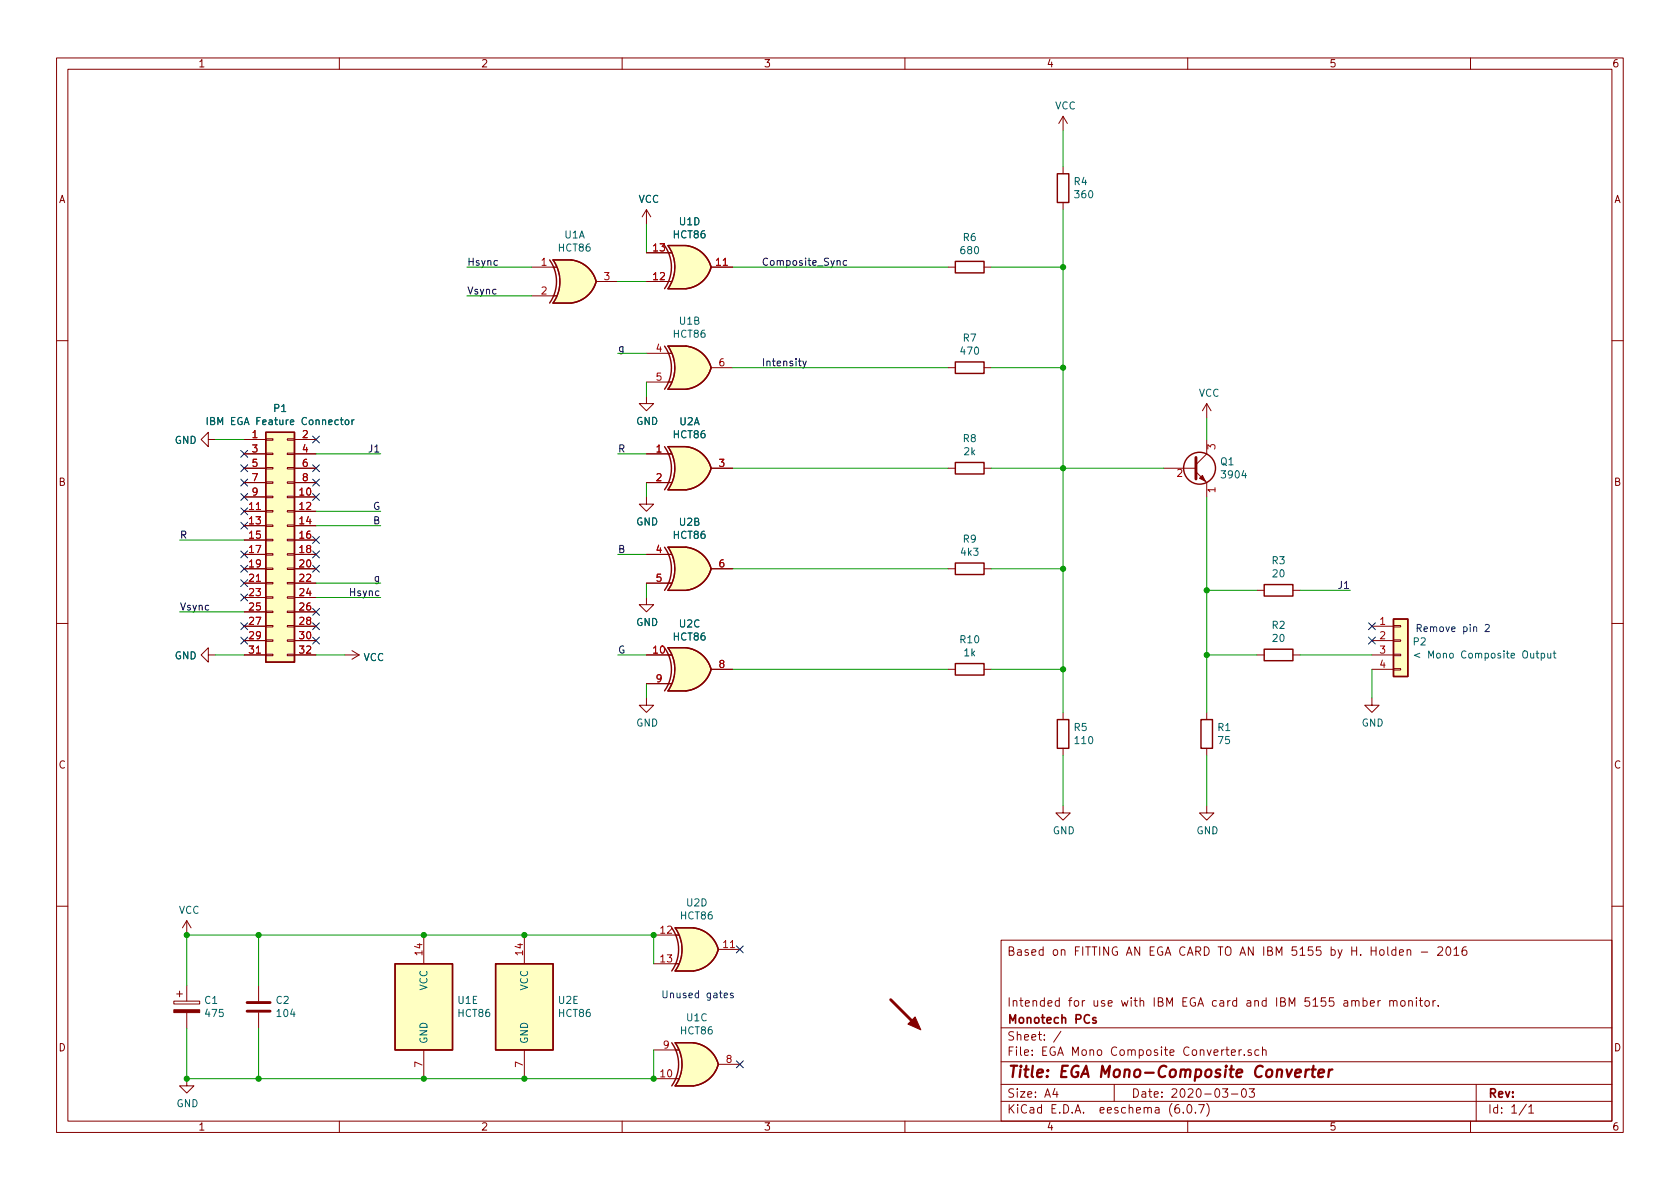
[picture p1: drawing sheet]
EESchema Schematic File Version 4
EELAYER 30 0
EELAYER END
$Descr A4 11693 8268
encoding utf-8
Sheet 1 1
Title "EGA Mono-Composite Converter"
Date "2020-03-03"
Rev ""
Comp "Monotech PCs"
Comment1 "Intended for use with IBM EGA card and IBM 5155 amber monitor."
Comment2 ""
Comment3 ""
Comment4 "Based on FITTING AN EGA CARD TO AN IBM 5155 by H. Holden - 2016"
$EndDescr
$Comp
L 74xx:74LS86 U1
U 1 1
P 4000 1950
F 0 "U1" H 4000 2275 50  0000 C CNN
F 1 "HCT86" H 4000 2184 50  0000 C CNN
F 2 "Custom KiCad Library:DIP-14_W7.62mm" H 4000 1950 50  0001 C CNN
F 3 "74xx/HCT86.pdf" H 4000 1950 50  0001 C CNN
	1    4000 1950
	1    0    0    -1  
$EndComp
$Comp
L 74xx:74LS86 U1
U 4 1
P 4800 1850
F 0 "U1" H 4800 1533 50  0000 C CNN
F 1 "HCT86" H 4800 1624 50  0000 C CNN
F 2 "Custom KiCad Library:DIP-14_W7.62mm" H 4800 1850 50  0001 C CNN
F 3 "74xx/HCT86.pdf" H 4800 1850 50  0001 C CNN
	4    4800 1850
	1    0    0    1   
$EndComp
$Comp
L 74xx:74LS86 U1
U 5 1
P 2950 7000
F 0 "U1" H 3180 7046 50  0000 L CNN
F 1 "HCT86" H 3180 6955 50  0000 L CNN
F 2 "Custom KiCad Library:DIP-14_W7.62mm" H 2950 7000 50  0001 C CNN
F 3 "74xx/HCT86.pdf" H 2950 7000 50  0001 C CNN
	5    2950 7000
	1    0    0    -1  
$EndComp
$Comp
L Transistor_BJT:2N3904 Q1
U 1 1
P 8300 3250
F 0 "Q1" H 8490 3296 50  0000 L CNN
F 1 "3904" H 8490 3205 50  0000 L CNN
F 2 "Package_TO_SOT_THT:TO-92_Inline_Wide" H 8500 3175 50  0001 L CIN
F 3 "https://www.fairchildsemi.com/datasheets/2N/2N3904.pdf" H 8300 3250 50  0001 L CNN
	1    8300 3250
	1    0    0    -1  
$EndComp
$Comp
L Connector_Generic:Conn_01x04 P2
U 1 1
P 9750 4450
F 0 "P2" H 9830 4442 50  0000 L CNN
F 1 "< Mono Composite Output" H 9830 4351 50  0000 L CNN
F 2 "Connector_PinHeader_2.54mm:PinHeader_1x04_P2.54mm_Horizontal" H 9750 4450 50  0001 C CNN
F 3 "~" H 9750 4450 50  0001 C CNN
	1    9750 4450
	1    0    0    -1  
$EndComp
$Comp
L Device:CP C1
U 1 1
P 1300 7000
F 0 "C1" H 1418 7046 50  0000 L CNN
F 1 "475" H 1418 6955 50  0000 L CNN
F 2 "Custom KiCad Library:C_Disc_D4.3mm_W1.9mm_P5.00mm" H 1338 6850 50  0001 C CNN
F 3 "~" H 1300 7000 50  0001 C CNN
	1    1300 7000
	1    0    0    -1  
$EndComp
$Comp
L Device:C C2
U 1 1
P 1800 7000
F 0 "C2" H 1915 7046 50  0000 L CNN
F 1 "104" H 1915 6955 50  0000 L CNN
F 2 "Custom KiCad Library:C_Axial_L3.8mm_D2.6mm_P7.50mm_Horizontal" H 1838 6850 50  0001 C CNN
F 3 "~" H 1800 7000 50  0001 C CNN
	1    1800 7000
	1    0    0    -1  
$EndComp
$Comp
L Device:R R1
U 1 1
P 8400 5100
F 0 "R1" H 8470 5146 50  0000 L CNN
F 1 "75" H 8470 5055 50  0000 L CNN
F 2 "Custom KiCad Library:R_Axial_DIN0207_L6.3mm_D2.5mm_P10.16mm_Horizontal" V 8330 5100 50  0001 C CNN
F 3 "~" H 8400 5100 50  0001 C CNN
	1    8400 5100
	1    0    0    -1  
$EndComp
$Comp
L Device:R R2
U 1 1
P 8900 4550
F 0 "R2" V 8693 4550 50  0000 C CNN
F 1 "20" V 8784 4550 50  0000 C CNN
F 2 "Custom KiCad Library:R_Axial_DIN0207_L6.3mm_D2.5mm_P10.16mm_Horizontal" V 8830 4550 50  0001 C CNN
F 3 "~" H 8900 4550 50  0001 C CNN
	1    8900 4550
	0    1    1    0   
$EndComp
$Comp
L Device:R R3
U 1 1
P 8900 4100
F 0 "R3" V 8693 4100 50  0000 C CNN
F 1 "20" V 8784 4100 50  0000 C CNN
F 2 "Custom KiCad Library:R_Axial_DIN0207_L6.3mm_D2.5mm_P10.16mm_Horizontal" V 8830 4100 50  0001 C CNN
F 3 "~" H 8900 4100 50  0001 C CNN
	1    8900 4100
	0    1    1    0   
$EndComp
Wire Wire Line
	8400 3450 8400 4100
Wire Wire Line
	8750 4550 8400 4550
Connection ~ 8400 4550
Wire Wire Line
	8400 4550 8400 4950
Wire Wire Line
	8750 4100 8400 4100
Connection ~ 8400 4100
Wire Wire Line
	8400 4100 8400 4550
Wire Wire Line
	9550 4550 9050 4550
NoConn ~ 9550 4450
NoConn ~ 9550 4350
Text Notes 9850 4400 0    50   ~ 0
Remove pin 2
Wire Wire Line
	9050 4100 9400 4100
Text Label 9400 4100 2    50   ~ 0
J1
$Comp
L power:GND #PWR012
U 1 1
P 8400 5600
F 0 "#PWR012" H 8400 5350 50  0001 C CNN
F 1 "GND" H 8405 5427 50  0000 C CNN
F 2 "" H 8400 5600 50  0001 C CNN
F 3 "" H 8400 5600 50  0001 C CNN
	1    8400 5600
	1    0    0    -1  
$EndComp
Wire Wire Line
	8400 5250 8400 5600
$Comp
L power:VCC #PWR04
U 1 1
P 8400 2900
F 0 "#PWR04" H 8400 2750 50  0001 C CNN
F 1 "VCC" H 8417 3073 50  0000 C CNN
F 2 "" H 8400 2900 50  0001 C CNN
F 3 "" H 8400 2900 50  0001 C CNN
	1    8400 2900
	1    0    0    -1  
$EndComp
Wire Wire Line
	8400 2900 8400 3050
$Comp
L 74xx:74LS86 U2
U 4 1
P 4850 6600
F 0 "U2" H 4850 6925 50  0000 C CNN
F 1 "HCT86" H 4850 6834 50  0000 C CNN
F 2 "Custom KiCad Library:DIP-14_W7.62mm" H 4850 6600 50  0001 C CNN
F 3 "74xx/HCT86.pdf" H 4850 6600 50  0001 C CNN
	4    4850 6600
	1    0    0    -1  
$EndComp
$Comp
L 74xx:74LS86 U2
U 5 1
P 3650 7000
F 0 "U2" H 3880 7046 50  0000 L CNN
F 1 "HCT86" H 3880 6955 50  0000 L CNN
F 2 "Custom KiCad Library:DIP-14_W7.62mm" H 3650 7000 50  0001 C CNN
F 3 "74xx/HCT86.pdf" H 3650 7000 50  0001 C CNN
	5    3650 7000
	1    0    0    -1  
$EndComp
$Comp
L power:VCC #PWR013
U 1 1
P 1300 6500
F 0 "#PWR013" H 1300 6350 50  0001 C CNN
F 1 "VCC" H 1317 6673 50  0000 C CNN
F 2 "" H 1300 6500 50  0001 C CNN
F 3 "" H 1300 6500 50  0001 C CNN
	1    1300 6500
	1    0    0    -1  
$EndComp
$Comp
L power:GND #PWR014
U 1 1
P 1300 7500
F 0 "#PWR014" H 1300 7250 50  0001 C CNN
F 1 "GND" H 1305 7327 50  0000 C CNN
F 2 "" H 1300 7500 50  0001 C CNN
F 3 "" H 1300 7500 50  0001 C CNN
	1    1300 7500
	1    0    0    -1  
$EndComp
Wire Wire Line
	3650 6500 2950 6500
Connection ~ 2950 6500
Wire Wire Line
	1300 7500 1800 7500
Connection ~ 2950 7500
Wire Wire Line
	2950 7500 3650 7500
Wire Wire Line
	1300 6850 1300 6500
Connection ~ 1300 6500
Wire Wire Line
	1300 7150 1300 7500
Connection ~ 1300 7500
Wire Wire Line
	1800 6850 1800 6500
Connection ~ 1800 6500
Wire Wire Line
	1800 6500 1300 6500
Wire Wire Line
	1800 7150 1800 7500
Connection ~ 1800 7500
$Comp
L Device:R R5
U 1 1
P 7400 5100
F 0 "R5" H 7470 5146 50  0000 L CNN
F 1 "110" H 7470 5055 50  0000 L CNN
F 2 "Custom KiCad Library:R_Axial_DIN0207_L6.3mm_D2.5mm_P10.16mm_Horizontal" V 7330 5100 50  0001 C CNN
F 3 "~" H 7400 5100 50  0001 C CNN
	1    7400 5100
	1    0    0    -1  
$EndComp
$Comp
L power:GND #PWR011
U 1 1
P 7400 5600
F 0 "#PWR011" H 7400 5350 50  0001 C CNN
F 1 "GND" H 7405 5427 50  0000 C CNN
F 2 "" H 7400 5600 50  0001 C CNN
F 3 "" H 7400 5600 50  0001 C CNN
	1    7400 5600
	1    0    0    -1  
$EndComp
Wire Wire Line
	7400 5250 7400 5600
Wire Wire Line
	7400 4950 7400 4650
Wire Wire Line
	7400 3250 8100 3250
NoConn ~ 2200 4450
NoConn ~ 2200 4350
NoConn ~ 2200 4250
NoConn ~ 2200 3950
NoConn ~ 2200 3850
NoConn ~ 2200 3750
NoConn ~ 2200 3450
NoConn ~ 2200 3350
NoConn ~ 2200 3250
NoConn ~ 2200 3050
NoConn ~ 1700 3150
NoConn ~ 1700 3250
NoConn ~ 1700 3350
NoConn ~ 1700 3450
NoConn ~ 1700 3550
NoConn ~ 1700 3850
NoConn ~ 1700 3950
NoConn ~ 1700 4050
NoConn ~ 1700 4350
NoConn ~ 1700 4450
Text Label 1250 3750 0    50   ~ 0
R
Text Label 2650 3150 2    50   ~ 0
J1
Text Label 2650 3550 2    50   ~ 0
G
Text Label 2650 3650 2    50   ~ 0
B
Text Label 2650 4050 2    50   ~ 0
g
Text Label 2650 4150 2    50   ~ 0
Hsync
Wire Wire Line
	2650 4050 2200 4050
Wire Wire Line
	2200 4150 2650 4150
Wire Wire Line
	2200 3150 2650 3150
Wire Wire Line
	2650 3550 2200 3550
Wire Wire Line
	2200 3650 2650 3650
Wire Wire Line
	1700 3750 1250 3750
Wire Wire Line
	1500 3050 1700 3050
Wire Wire Line
	1700 4550 1500 4550
Wire Wire Line
	2400 4550 2200 4550
Text Label 1250 4250 0    50   ~ 0
Vsync
Wire Wire Line
	1700 4250 1250 4250
$Comp
L power:VCC #PWR09
U 1 1
P 2400 4550
F 0 "#PWR09" H 2400 4400 50  0001 C CNN
F 1 "VCC" V 2417 4678 50  0000 L CNN
F 2 "" H 2400 4550 50  0001 C CNN
F 3 "" H 2400 4550 50  0001 C CNN
	1    2400 4550
	0    1    1    0   
$EndComp
$Comp
L power:GND #PWR08
U 1 1
P 1500 4550
F 0 "#PWR08" H 1500 4300 50  0001 C CNN
F 1 "GND" V 1505 4422 50  0000 R CNN
F 2 "" H 1500 4550 50  0001 C CNN
F 3 "" H 1500 4550 50  0001 C CNN
	1    1500 4550
	0    1    1    0   
$EndComp
$Comp
L power:GND #PWR05
U 1 1
P 1500 3050
F 0 "#PWR05" H 1500 2800 50  0001 C CNN
F 1 "GND" V 1505 2922 50  0000 R CNN
F 2 "" H 1500 3050 50  0001 C CNN
F 3 "" H 1500 3050 50  0001 C CNN
	1    1500 3050
	0    1    1    0   
$EndComp
$Comp
L Connector_Generic:Conn_02x16_Odd_Even P1
U 1 1
P 1900 3750
F 0 "P1" H 1950 4667 50  0000 C CNN
F 1 "IBM EGA Feature Connector" H 1950 4576 50  0000 C CNN
F 2 "Connector_PinSocket_2.54mm:PinSocket_2x16_P2.54mm_Vertical" H 1900 3750 50  0001 C CNN
F 3 "~" H 1900 3750 50  0001 C CNN
	1    1900 3750
	1    0    0    -1  
$EndComp
Text Label 3250 2050 0    50   ~ 0
Vsync
Wire Wire Line
	3700 2050 3250 2050
Text Label 3250 1850 0    50   ~ 0
Hsync
Wire Wire Line
	3700 1850 3250 1850
$Comp
L Device:R R4
U 1 1
P 7400 1300
F 0 "R4" H 7470 1346 50  0000 L CNN
F 1 "360" H 7470 1255 50  0000 L CNN
F 2 "Custom KiCad Library:R_Axial_DIN0207_L6.3mm_D2.5mm_P10.16mm_Horizontal" V 7330 1300 50  0001 C CNN
F 3 "~" H 7400 1300 50  0001 C CNN
	1    7400 1300
	1    0    0    -1  
$EndComp
$Comp
L power:VCC #PWR01
U 1 1
P 7400 900
F 0 "#PWR01" H 7400 750 50  0001 C CNN
F 1 "VCC" H 7417 1073 50  0000 C CNN
F 2 "" H 7400 900 50  0001 C CNN
F 3 "" H 7400 900 50  0001 C CNN
	1    7400 900 
	1    0    0    -1  
$EndComp
Wire Wire Line
	7400 900  7400 1150
Connection ~ 7400 3250
$Comp
L power:VCC #PWR02
U 1 1
P 4500 1550
F 0 "#PWR02" H 4500 1400 50  0001 C CNN
F 1 "VCC" H 4517 1723 50  0000 C CNN
F 2 "" H 4500 1550 50  0001 C CNN
F 3 "" H 4500 1550 50  0001 C CNN
	1    4500 1550
	1    0    0    -1  
$EndComp
Wire Wire Line
	4500 1750 4500 1550
Wire Wire Line
	4500 1950 4300 1950
$Comp
L 74xx:74LS86 U1
U 3 1
P 4850 7400
F 0 "U1" H 4850 7725 50  0000 C CNN
F 1 "HCT86" H 4850 7634 50  0000 C CNN
F 2 "Custom KiCad Library:DIP-14_W7.62mm" H 4850 7400 50  0001 C CNN
F 3 "74xx/HCT86.pdf" H 4850 7400 50  0001 C CNN
	3    4850 7400
	1    0    0    -1  
$EndComp
Wire Wire Line
	7400 1450 7400 1850
$Comp
L Device:R R6
U 1 1
P 6750 1850
F 0 "R6" V 6543 1850 50  0000 C CNN
F 1 "680" V 6634 1850 50  0000 C CNN
F 2 "Custom KiCad Library:R_Axial_DIN0207_L6.3mm_D2.5mm_P10.16mm_Horizontal" V 6680 1850 50  0001 C CNN
F 3 "~" H 6750 1850 50  0001 C CNN
	1    6750 1850
	0    1    1    0   
$EndComp
Wire Wire Line
	6600 1850 5100 1850
Wire Wire Line
	6900 1850 7400 1850
Connection ~ 7400 1850
NoConn ~ 1700 3650
NoConn ~ 1700 4150
Text Label 5300 1850 0    50   ~ 0
Composite_Sync
Wire Wire Line
	4550 7500 3650 7500
Connection ~ 3650 7500
Wire Wire Line
	4550 7300 4550 7500
Connection ~ 4550 7500
Wire Wire Line
	4550 6700 4550 6500
Wire Wire Line
	4550 6500 3650 6500
Connection ~ 4550 6500
Connection ~ 3650 6500
NoConn ~ 5150 6600
NoConn ~ 5150 7400
Text Notes 4600 6950 0    50   ~ 0
Unused gates
$Comp
L 74xx:74LS86 U2
U 3 1
P 4800 4650
F 0 "U2" H 4800 4333 50  0000 C CNN
F 1 "HCT86" H 4800 4424 50  0000 C CNN
F 2 "Custom KiCad Library:DIP-14_W7.62mm" H 4800 4650 50  0001 C CNN
F 3 "74xx/HCT86.pdf" H 4800 4650 50  0001 C CNN
	3    4800 4650
	1    0    0    1   
$EndComp
$Comp
L 74xx:74LS86 U2
U 2 1
P 4800 3950
F 0 "U2" H 4800 4275 50  0000 C CNN
F 1 "HCT86" H 4800 4184 50  0000 C CNN
F 2 "Custom KiCad Library:DIP-14_W7.62mm" H 4800 3950 50  0001 C CNN
F 3 "74xx/HCT86.pdf" H 4800 3950 50  0001 C CNN
	2    4800 3950
	1    0    0    -1  
$EndComp
$Comp
L 74xx:74LS86 U2
U 1 1
P 4800 3250
F 0 "U2" H 4800 3575 50  0000 C CNN
F 1 "HCT86" H 4800 3484 50  0000 C CNN
F 2 "Custom KiCad Library:DIP-14_W7.62mm" H 4800 3250 50  0001 C CNN
F 3 "74xx/HCT86.pdf" H 4800 3250 50  0001 C CNN
	1    4800 3250
	1    0    0    -1  
$EndComp
Text Label 5300 2550 0    50   ~ 0
Intensity
Wire Wire Line
	7400 2550 7400 3250
Connection ~ 7400 2550
Wire Wire Line
	6900 2550 7400 2550
Wire Wire Line
	6600 2550 5100 2550
$Comp
L Device:R R7
U 1 1
P 6750 2550
F 0 "R7" V 6543 2550 50  0000 C CNN
F 1 "470" V 6634 2550 50  0000 C CNN
F 2 "Custom KiCad Library:R_Axial_DIN0207_L6.3mm_D2.5mm_P10.16mm_Horizontal" V 6680 2550 50  0001 C CNN
F 3 "~" H 6750 2550 50  0001 C CNN
	1    6750 2550
	0    1    1    0   
$EndComp
Wire Wire Line
	4500 2750 4500 2650
$Comp
L power:GND #PWR03
U 1 1
P 4500 2750
F 0 "#PWR03" H 4500 2500 50  0001 C CNN
F 1 "GND" H 4505 2577 50  0000 C CNN
F 2 "" H 4500 2750 50  0001 C CNN
F 3 "" H 4500 2750 50  0001 C CNN
	1    4500 2750
	1    0    0    -1  
$EndComp
Text Label 4300 2450 0    50   ~ 0
g
Wire Wire Line
	4500 2450 4300 2450
Wire Wire Line
	7400 1850 7400 2550
$Comp
L 74xx:74LS86 U1
U 2 1
P 4800 2550
F 0 "U1" H 4800 2875 50  0000 C CNN
F 1 "HCT86" H 4800 2784 50  0000 C CNN
F 2 "Custom KiCad Library:DIP-14_W7.62mm" H 4800 2550 50  0001 C CNN
F 3 "74xx/HCT86.pdf" H 4800 2550 50  0001 C CNN
	2    4800 2550
	1    0    0    -1  
$EndComp
Wire Wire Line
	4500 3450 4500 3350
$Comp
L power:GND #PWR06
U 1 1
P 4500 3450
F 0 "#PWR06" H 4500 3200 50  0001 C CNN
F 1 "GND" H 4505 3277 50  0000 C CNN
F 2 "" H 4500 3450 50  0001 C CNN
F 3 "" H 4500 3450 50  0001 C CNN
	1    4500 3450
	1    0    0    -1  
$EndComp
Wire Wire Line
	4500 4150 4500 4050
$Comp
L power:GND #PWR07
U 1 1
P 4500 4150
F 0 "#PWR07" H 4500 3900 50  0001 C CNN
F 1 "GND" H 4505 3977 50  0000 C CNN
F 2 "" H 4500 4150 50  0001 C CNN
F 3 "" H 4500 4150 50  0001 C CNN
	1    4500 4150
	1    0    0    -1  
$EndComp
Wire Wire Line
	4500 4850 4500 4750
$Comp
L power:GND #PWR010
U 1 1
P 4500 4850
F 0 "#PWR010" H 4500 4600 50  0001 C CNN
F 1 "GND" H 4505 4677 50  0000 C CNN
F 2 "" H 4500 4850 50  0001 C CNN
F 3 "" H 4500 4850 50  0001 C CNN
	1    4500 4850
	1    0    0    -1  
$EndComp
Wire Wire Line
	4500 3150 4300 3150
Wire Wire Line
	4300 3850 4500 3850
Wire Wire Line
	4300 4550 4500 4550
Text Label 4300 3150 0    50   ~ 0
R
Text Label 4300 3850 0    50   ~ 0
B
Text Label 4300 4550 0    50   ~ 0
G
$Comp
L Device:R R8
U 1 1
P 6750 3250
F 0 "R8" V 6543 3250 50  0000 C CNN
F 1 "2k" V 6634 3250 50  0000 C CNN
F 2 "Custom KiCad Library:R_Axial_DIN0207_L6.3mm_D2.5mm_P10.16mm_Horizontal" V 6680 3250 50  0001 C CNN
F 3 "~" H 6750 3250 50  0001 C CNN
	1    6750 3250
	0    1    1    0   
$EndComp
$Comp
L Device:R R9
U 1 1
P 6750 3950
F 0 "R9" V 6543 3950 50  0000 C CNN
F 1 "4k3" V 6634 3950 50  0000 C CNN
F 2 "Custom KiCad Library:R_Axial_DIN0207_L6.3mm_D2.5mm_P10.16mm_Horizontal" V 6680 3950 50  0001 C CNN
F 3 "~" H 6750 3950 50  0001 C CNN
	1    6750 3950
	0    1    1    0   
$EndComp
$Comp
L Device:R R10
U 1 1
P 6750 4650
F 0 "R10" V 6543 4650 50  0000 C CNN
F 1 "1k" V 6634 4650 50  0000 C CNN
F 2 "Custom KiCad Library:R_Axial_DIN0207_L6.3mm_D2.5mm_P10.16mm_Horizontal" V 6680 4650 50  0001 C CNN
F 3 "~" H 6750 4650 50  0001 C CNN
	1    6750 4650
	0    1    1    0   
$EndComp
Wire Wire Line
	5100 3250 6600 3250
Wire Wire Line
	5100 3950 6600 3950
Wire Wire Line
	5100 4650 6600 4650
Wire Wire Line
	6900 3250 7400 3250
Wire Wire Line
	6900 3950 7400 3950
Connection ~ 7400 3950
Wire Wire Line
	7400 3950 7400 3250
Wire Wire Line
	6900 4650 7400 4650
Connection ~ 7400 4650
Wire Wire Line
	7400 4650 7400 3950
Wire Wire Line
	1800 6500 2950 6500
Wire Wire Line
	1800 7500 2950 7500
$Comp
L power:GND #PWR0101
U 1 1
P 9550 4850
F 0 "#PWR0101" H 9550 4600 50  0001 C CNN
F 1 "GND" H 9555 4677 50  0000 C CNN
F 2 "" H 9550 4850 50  0001 C CNN
F 3 "" H 9550 4850 50  0001 C CNN
	1    9550 4850
	1    0    0    -1  
$EndComp
Wire Wire Line
	9550 4650 9550 4850
$Comp
L Graphic:SYM_Arrow45_Large LOGO1
U 1 1
P 6300 7050
F 0 "LOGO1" H 6300 7210 50  0001 C CNN
F 1 "SYM_Arrow45_Large" H 6300 6910 50  0001 C CNN
F 2 "Custom KiCad Library:Monotech Logo 12mm" H 6300 7050 50  0001 C CNN
F 3 "~" H 6300 7050 50  0001 C CNN
	1    6300 7050
	1    0    0    -1  
$EndComp
$EndSCHEMATC
